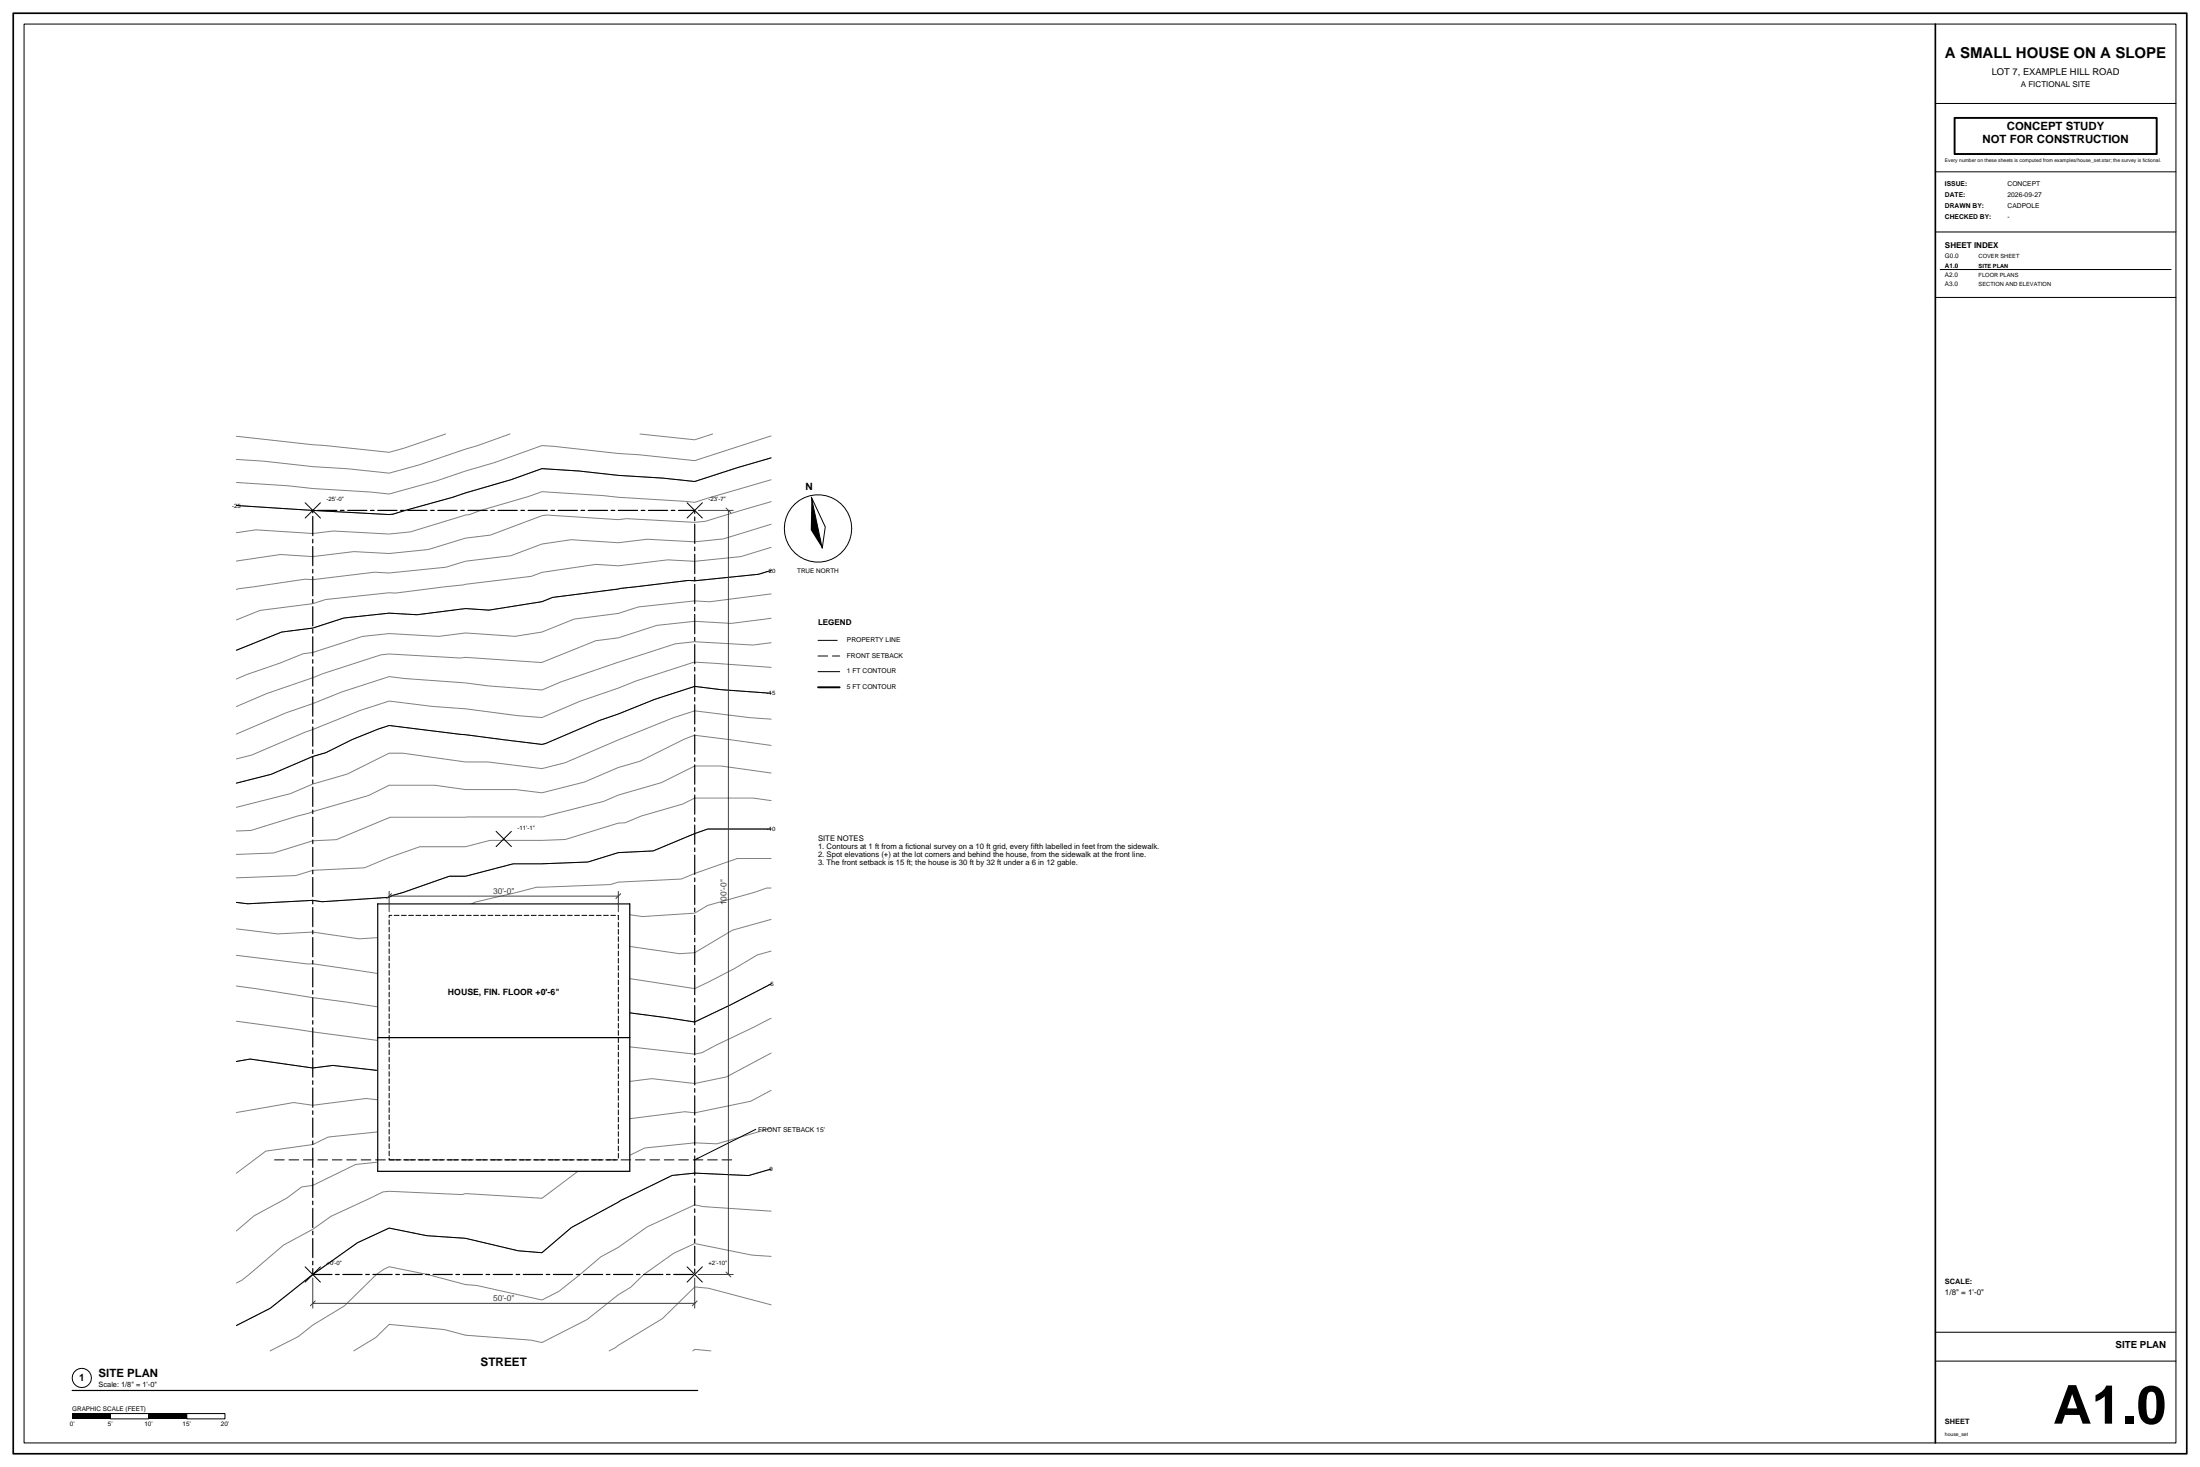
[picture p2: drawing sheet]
<svg xmlns="http://www.w3.org/2000/svg" width="914mm" height="610mm" viewBox="0 0 914 610" stroke-linecap="round" stroke-linejoin="round" font-family="sans-serif">
<g fill="none" stroke="#808080" stroke-width=".42">
<path d="M185.2 180.4l-17.5 5.9-6 1.7-63.5-6.7M211.9 180.4l-13.5 4.8-23.9 7.9-12.8 3.5-17.3-1.8-14.4-.9-20.5-2.3-11.3-.7M266 180.4l22.8 2.4 7.4-2.4M320.5 181.2l-31.7 10.2-63.5-6.2-19.9 7.1-11.9 3.4-12.2 4.2-19.6 5.4-7.6-.8-24.1-1.5-10.2-1.1-21.6-1.4M320.5 190.3l-14 4-17.7 5.8-13.5-1.4-18.3-1.2-16.4-1.8-15.3-1-12.8 4.6-24.4 7.4-24.8 7-1.6 .1-63.5-3.7M320.5 199.4l-31.7 9.3-63.5-4.4-5.8 2.1-19.7 5.7-4.6 1.7-1.7 .2-22.8 7-9 .9-23.1-1.2-8.6 1-23.7-1.5-8.1 1.2M320.5 208.5l-27.2 8.1-4.5 .5-28.4-1.6-3.4 .4-29.8-1.9-1.9 .3-21.5 8.1-10.3 1.2-15.5 4.8-16.3 1.6-14.6-.8-17.1 2.1-13.4-.9-18.4 2.7M320.5 217.9l-19.9 6-11.8 1.3-19.8-1.1-12 1.4-19.6-1.2-12.1 1.8-13 4.8-18.8 2.3-8.2 2.5-23.6 2.4-6-.3-25.7 3.1-3.2-.2-28.6 4.3M320.5 227.4l-12.6 3.9-19.1 1.9-11.3-.6-20.5 2.5-9.3-.6-22.4 3.3-4.4 1.7-56.5 7-2.7-.2-26.4 2.8-5.3 1.7-21.9 2.9-9.9 3.9M320.5 237l-5.2 1.6-26.5 2.7-2.7-.1-28.4 3.3-28 3.8-4.4 1.7-22.1 3.5-9.7-.6-20.1 2.6-11.7-.7-18.7 2-13 4.2-13 1.6-18.8 7.6M320.5 246.8l-25.5 3.3-6.2-.4-23.4 2.5-8.4 2.7-18.3 2.4-13.4 5.3-11.2 1.8-20.6-1.4-11.2 1.4-20.6-1.1-11.1 1.2-20.6 6.6-4 .5-9.8 4-13.4 4.6-4.6 2M320.5 256.9l-16.5 2.2-15.2-.9-15.8 1.7-16 5.2-9.4 1.1-22.6 9.1-31.5-2.1-2.2 .2-29.6-1.6-3.4 .3-24 7.8-23.4 8.3-12.7 5.4"/>
<path d="M320.5 267.1l-7.6 .9-24.1-1.3-8.1 .8-24.1 7.7-23.6 8.2-7.7 3.3-22.4-1.7-9.4-1.2-25.4-1.9-6.4-.7-19.7 6.4-12 4.8-11.1 3.8-20.7 8.8M320.5 277.3l-32.2-2.1-23.9 7.8-7.4 2.9-15.9 5.5-15.8 6.8-10-.8-21.8-2.9-13.8-1-18-2.2-12.1 3.9a835.4 835.4 0 0 0-44.9 18.6l-6.5 1.6M320.5 288.1l-20.8-1.5-10.9-1.4-16.8 5.4-15 6.1-7.9 2.7-22.3 9.5-1.5 .4-63.6-7.8-4.4 1.4-11 4.4-10.9 5.5-5.4 1.5-17.3 7.5-14.5 3.6M320.5 298.8l-9.2-.6-22.5-2.8-9.1 2.9-22.4 9-22.4 9.7-9.6 2.4-22.5-2.8h-9.3l-26.1-3.6h-5.7l-17.4 8.7-14.3 4.1-9.3 4-22.5 5.7M320.5 309.8l-31.7-4.3-4.8 1.8-18 9-9 2.6-14.1 6.1-17.6 4.4-11.1-1.3h-20.7l-12.8-1.8h-19l-8.5 4.3-29.6 8.5-19.4 6-6 .2M320.5 321.2l-20.8-2.9h-10.9l-13.9 6.9-17.9 5.2-6.1 2.6-25.3 6.5-63.4 .1-22.4 9.3-9.8 .5-16.4 5.1-15.4 .6M320.5 332.7l-7.5-1.1h-24.2l-5 2.5-17.3 5-6.7 2.8-2.8 .1-22 6.8-9.7 .4h-21.7l-10.1 2.6h-19l-12.8 4.5-10.2 4.3-21.5 1.1-7 2.1-24.8 1M320.5 344.5h-26.4l-5.3 1.9-17.3 7.2-14.5 .7-12.6 3.9-19.1 .7h-12l-19.8 5.2h-6.7l-19.2 6.7-4.6 1.3-1.3 .8-27.8 1.8-3.9-.6-27 1.5-4.8-.6M320.5 356.8h-14.1l-17.6 6.2-5.6 2.3-26.2 1.3-3.3 1-30.6 1.1-25.6 6.2-4 1.9-20.2 5.6-11.6 6.9-12.4 .8-19.3-2.8-14.5 .8-17.3-2.1M320.5 369h-1.8l-5.3 1.8-19.3 5.4-5.3 3.3-21.8 1.4-10-1.5-22 1.2-9.7-1.2-18.9 4.4-12.9 6.2-9.9 2.7-16.6 9.9-5.3 2.7-31.7-4.8-2 .1-29.8-3.6M320.5 382l-16.1 4.5-15.6 9.4-6.3 .4-25.5-3.7-9.5 .5-22.2-2.7-10 2.3a813.5 813.5 0 0 0-42.4 21.1l-11.2 5.3-63.5-9.4M320.5 395.2l-5.8 1.6-9.6 5.8-16.3 8.2-53.5-8.2-10-1.2-3.1 1.2a1675.8 1675.8 0 0 1-60.5 30.4l-63.5-8.6"/>
<path d="M320.5 408.9l-16.8 8.6-14.9 7.2-63.5-9.1-12.3 6.5-25 12.2-17.1 9.2-9.2 1.9-23.3-2.7-8.4 1.1-26-3.7-5.8 1M320.5 423.1l-28.7 14.3-3 .6a1368.8 1368.8 0 0 1-63.5-7.8l-8.3 4.1-13.6 10-9.9 2.6-12.5 6.7-19.3 4-9.6-1.1-22.1 2.8-8-1.2-23.8 4.2M320.5 437.6l-18.6 9.9-13.1 2.7-17.9-2-13.9 1.8-18.8-2.7-12.9 2.3-9.6 6.9-22.2 5.9-2.4 1.3-11.7 2.4-13.7 3.9-4-.1-25.3 2.6-6.4 3.1-19.5 2.7-12.3 9.2M320.5 453.1l-8.5 4.5-23.2 4.8-4.2-.4a1181.4 1181.4 0 0 0-56.1 7.4l-3.2 2.5-18.1 7.9-13.7-.8-14.6 4.2-17.2-.8-13.9 1.5-17.8 8.7-4.6 .6-6.2 4.6-13.6 7.4-7.4 6.3M320.5 468.8l-22.5 6.5-9.2-.4-20.9 2.1-10.9 5.4-13.6 1.9-18.1 13.6-31.8-1.9-1.4 .4-30.4-1.4-2.5 .3-21.6 10.1-7.6 5.4-12.2 6.6-14.3 12.2-2.9 2.3-2.4 1.2M320.5 485.8l-9.4 2.7-22.3-1-9.4 1a475.6 475.6 0 0 0-41.9 21.6l-12.2 10.5-9.9-.8-21.9-5.2-16.1-1.1-15.7-3.2-13.1 6.1-18.6 13.2-17.7 14.1-14.1 7.1M320.5 503.3l-28.2-1.9-3.5-.7-19.8 9.1-12 8.5-7.3 4-17.4 14.3-7 3.6-27.3-6.1-4.5-.3-15.9-4.2-15.9-3.2-2.1 1-3.1 2.2-13.4 13.1-13.1 7.9-6 4.8-11.7 6M320.5 522.1l-8.1-.6-23.6-4.8-8.8 4.1-12.4 8.8-5.4 5.2-5.2 3.2-13 10.3-18.7 9.6-4.5-1-27.3-2.1-8.9-2.3-22.9-2.2-5.5 5.5-9.2 5.6M320.5 542.2l-26-6.9-5.7-.5-13.5 13.1-19.6 12.2-2.5 1.3M287.9 561.4l.9-.7 6.7 .7"/>
</g>
<path d="M320.5 190.3l-14 4-17.7 5.8-13.5-1.4-18.3-1.2-16.4-1.8-15.3-1-12.8 4.6-24.4 7.4-24.8 7-1.6 .1-63.5-3.7M320.5 237l-5.2 1.6-26.5 2.7-2.7-.1-28.4 3.3-28 3.8-4.4 1.7-22.1 3.5-9.7-.6-20.1 2.6-11.7-.7-18.7 2-13 4.2-13 1.6-18.8 7.6M320.5 288.1l-20.8-1.5-10.9-1.4-16.8 5.4-15 6.1-7.9 2.7-22.3 9.5-1.5 .4-63.6-7.8-4.4 1.4-11 4.4-10.9 5.5-5.4 1.5-17.3 7.5-14.5 3.6M320.5 344.5h-26.4l-5.3 1.9-17.3 7.2-14.5 .7-12.6 3.9-19.1 .7h-12l-19.8 5.2h-6.7l-19.2 6.7-4.6 1.3-1.3 .8-27.8 1.8-3.9-.6-27 1.5-4.8-.6M320.5 408.9l-16.8 8.6-14.9 7.2-63.5-9.1-12.3 6.5-25 12.2-17.1 9.2-9.2 1.9-23.3-2.7-8.4 1.1-26-3.7-5.8 1M320.5 485.8l-9.4 2.7-22.3-1-9.4 1a475.6 475.6 0 0 0-41.9 21.6l-12.2 10.5-9.9-.8-21.9-5.2-16.1-1.1-15.7-3.2-13.1 6.1-18.6 13.2-17.7 14.1-14.1 7.1" fill="none" stroke="#000" stroke-width=".42"/>
<path d="M157 375.6h104.8v111.1h-104.8z" fill-rule="evenodd" fill="#fff"/>
<path d="M157 375.6h104.8v111.1h-104.8zM157 431.2h104.8M30 577.8h260" fill="none" stroke="#000" stroke-width=".5"/>
<path d="M130 529.6h158.8v-317.5h-158.8v317.5" fill="none" stroke="#000" stroke-width=".5" stroke-dasharray="8 1.5 1.5 1.5"/>
<path d="M340 272.6h9M114.1 482h190.5" fill="none" stroke="#000" stroke-width=".42" stroke-dasharray="4 2"/>
<g fill="none" stroke="#000" stroke-width=".42">
<path d="M10 10h894.4v589.6h-894.4zM804.4 43h100M804.4 71.4h100M804.4 96.4h100M806.4 112h96M804.4 123.6h100M126.8 208.9l6.4 6.4M133.2 208.9l-6.4 6.4M285.6 208.9l6.3 6.4M291.9 208.9l-6.3 6.4M337.2 206.6l5.8 12.4-1.3 8.8zM340 279.1h9"/>
<path d="M206.2 345.4l6.4 6.4M212.6 345.4l-6.4 6.4M314.2 469.3l-25.4 12.7M126.8 526.4l6.4 6.4M133.2 526.4l-6.4 6.4M285.6 526.4l6.3 6.4M291.9 526.4l-6.3 6.4M804.4 553.6h100M804.4 565.6h100M45.9 587.4h15.8v2.2h-15.8zM77.6 587.4h15.9v2.2h-15.9z"/>
<circle cx="340" cy="219.6" r="14"/>
<circle cx="34" cy="572.6" r="4"/>
</g>
<g fill="#000">
<path d="M337.2 206.6l4.5 21.2-4.7-7.6zM288.8 482l1.3-1 .2 .5z"/>
<path d="M30 587.4h15.9v2.2h-15.9z" fill-rule="evenodd"/>
<path d="M61.7 587.4h15.9v2.2h-15.9z" fill-rule="evenodd"/>
</g>
<g fill="none" stroke="#3c3c3c" stroke-width=".42">
<path d="M290.3 212.1h14.5M301.7 211.1l2 2M302.7 212.1v317.5M161.7 370.4v8.5M161.7 372.4h95.3M162.8 371.4l-2.1 2M257 370.4v8.5M258 371.4l-2 2M130 531.1v12.5M288.8 531.1v12.5M290.3 529.6h14.5M301.7 528.6l2 2"/>
<path d="M130 541.6h158.8M131 540.6l-2 2M289.7 540.6l-1.9 2"/>
</g>
<path d="M161.7 482h95.3v-101.6h-95.3v101.6" fill="none" stroke="#000" stroke-width=".42" stroke-dasharray="2 1"/>
<path d="M340 266.1h9" fill="none" stroke="#000" stroke-width=".42" stroke-dasharray="8 1.5 1.5 1.5"/>
<path d="M812.4 49h84v15h-84zM340 285.6h9" fill="none" stroke="#000" stroke-width=".8"/>
<path d="M5.5 5.5h903.4v598.6h-903.4zM804.4 10v589.6" fill="none" stroke="#000" stroke-width=".7"/>
<text font-size="22.3" x="853.3" y="591.6">A1.0</text>
<text font-size="6.2" x="808.4" y="24">A SMALL HOUSE ON A SLOPE</text>
<text font-size="4.9" x="199.8" y="567.7">STREET</text>
<g font-size="4.7">
<text x="824" y="59.5">NOT FOR CONSTRUCTION</text>
<text x="834.1" y="54">CONCEPT STUDY</text>
<text x="41" y="572.2">SITE PLAN</text>
</g>
<g font-size="4.2">
<text x="334.9" y="203.7">N</text>
<text x="32.8" y="573.7">1</text>
</g>
<text font-size="4" x="879.3" y="560.1">SITE PLAN</text>
<text font-size="3.9" x="827.9" y="31">LOT 7, EXAMPLE HILL ROAD</text>
<text font-size="3.6" x="186.2" y="413.4">HOUSE, FIN. FLOOR +0'-6&quot;</text>
<g font-size="3.5" fill="#3c3c3c">
<text x="204.9" y="371.6">30'-0&quot;</text>
<text x="302" y="376.3" transform="rotate(-90 302 376.3)">100'-0&quot;</text>
<text x="204.9" y="540.8">50'-0&quot;</text>
</g>
<g font-size="3.3">
<text x="839.9" y="36">A FICTIONAL SITE</text>
<text x="808.4" y="102.9">SHEET INDEX</text>
<text x="340" y="259.6">LEGEND</text>
<text x="808.4" y="538.1">1/8&quot; = 1'-0&quot;</text>
</g>
<g font-size="3.2">
<text x="340" y="349.6">SITE NOTES</text>
<text x="340" y="352.9">1. Contours at 1 ft from a fictional survey on a 10 ft grid, every fifth labelled in feet from the sidewalk.</text>
<text x="340" y="356.3">2. Spot elevations (+) at the lot corners and behind the house, from the sidewalk at the front line.</text>
<text x="340" y="359.6">3. The front setback is 15 ft; the house is 30 ft by 32 ft under a 6 in 12 gable.</text>
</g>
<g font-size="3.1">
<text x="808.4" y="533.6">SCALE:</text>
<text x="41" y="576.4">Scale: 1/8&quot; = 1'-0&quot;</text>
<text x="808.4" y="591.6">SHEET</text>
</g>
<g font-size="2.8">
<text x="808.4" y="77.4">ISSUE:</text>
<text x="834.4" y="77.4">CONCEPT</text>
<text x="808.4" y="81.9">DATE:</text>
<text x="834.4" y="81.9">2026-09-27</text>
<text x="808.4" y="86.4">DRAWN BY:</text>
<text x="834.4" y="86.4">CADPOLE</text>
<text x="808.4" y="90.9">CHECKED BY:</text>
<text x="834.4" y="90.9">-</text>
<text x="352" y="266.8">PROPERTY LINE</text>
<text x="352" y="273.3">FRONT SETBACK</text>
<text x="352" y="279.8">1 FT CONTOUR</text>
<text x="352" y="286.3">5 FT CONTOUR</text>
<text x="315.1" y="470.3">FRONT SETBACK 15'</text>
</g>
<g font-size="2.6">
<text x="808.4" y="107.4">G0.0</text>
<text x="808.4" y="111.2">A1.0</text>
<text x="808.4" y="115">A2.0</text>
<text x="808.4" y="118.8">A3.0</text>
<text x="331.3" y="238.1">TRUE NORTH</text>
<text x="30" y="586.2">GRAPHIC SCALE (FEET)</text>
<text x="29" y="592.4">0'</text>
<text x="44.9" y="592.4">5'</text>
<text x="60" y="592.4">10'</text>
<text x="75.9" y="592.4">15'</text>
<text x="91.8" y="592.4">20'</text>
</g>
<g font-size="2.5">
<text x="135.7" y="208.3">-25'-0&quot;</text>
<text x="294.5" y="208.3">-23'-7&quot;</text>
<text x="96.4" y="211">-25</text>
<text x="318.7" y="237.9">-20</text>
<text x="318.7" y="289">-15</text>
<text x="215.1" y="344.8">-11'-1&quot;</text>
<text x="318.7" y="345.4">-10</text>
<text x="319.4" y="409.8">-5</text>
<text x="319.8" y="486.7">0</text>
<text x="135.7" y="525.8">+0'-0&quot;</text>
<text x="294.5" y="525.8">+2'-10&quot;</text>
</g>
<g font-size="2.4">
<text x="822.4" y="107.4">COVER SHEET</text>
<text x="822.4" y="111.2">SITE PLAN</text>
<text x="822.4" y="115">FLOOR PLANS</text>
<text x="822.4" y="118.8">SECTION AND ELEVATION</text>
</g>
<g font-size="2.1">
<text x="808.4" y="67.5">Every number on these sheets is computed from examples/house_set.star; the survey is fictional.</text>
<text x="808.4" y="596.6">house_set</text>
</g>
</svg>
